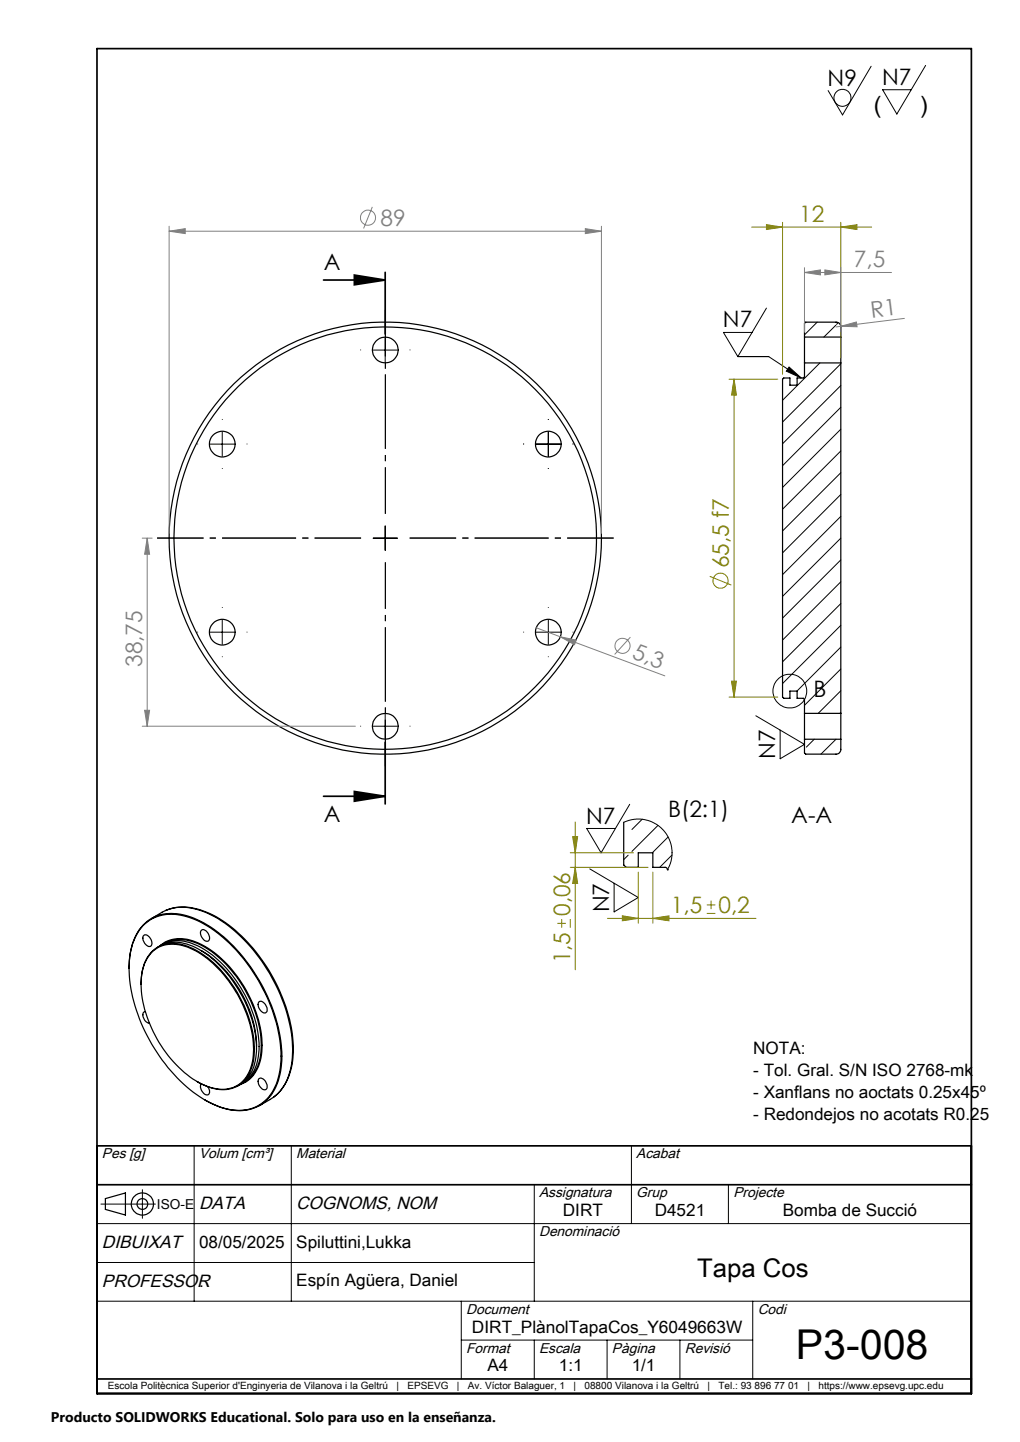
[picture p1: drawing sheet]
<svg xmlns="http://www.w3.org/2000/svg" width="210mm" height="297mm" viewBox="0 0 210 297" stroke-linecap="round" stroke-linejoin="round" font-family="sans-serif">
<g fill="none" stroke="#000" stroke-width=".25">
<path d="M165.6 74.8v2.8l-.2 .3h-1.3v1.4h-1.5v-1.4h-1.2l-.3 .2v65.5l.3 .2h1.2v-1.5h1.5v1.5h1.3l.2 .3v2.8M165.6 69.4v5.4M165.6 69.4v-2.8l.3-.2h6.2a.96 .96 0 0 1 1 .9v2.1M165.6 74.8h7.5M165.6 69.4h7.5M173.1 69.4v5.4M173.1 74.8v72.1M165.6 146.9v5.4M165.6 152.3v2.8l.3 .2h6.2a.96 .96 0 0 0 1-1v-2M165.6 146.9h7.5M165.6 152.3h7.5M173.1 146.9v5.4"/>
<path d="M128.4 169.4v8.7l.5 .5h2.5v-3h3v3h2.6l.3 .3 .1 .2M137.4 179.1h.1M26.6 199.5a12.2 12.2 0 0 1 3.3-9.4 8.9 8.9 0 0 1 9.3-1.3 27.9 27.9 0 0 1 13.6 12.2 31.4 31.4 0 0 1 5.2 18.1 10.8 10.8 0 0 1-4.2 8.4 10 10 0 0 1-9.8 0l-1.8-.9M29.5 190.6a8.8 8.8 0 0 1 9.6-1.6 27.7 27.7 0 0 1 13 11.2 32.7 32.7 0 0 1 5.8 18.1 11.3 11.3 0 0 1-3.8 8.8 9.6 9.6 0 0 1-10.1 .3 30.1 30.1 0 0 1-13.2-13.2 29 29 0 0 1-4-17.8 11.4 11.4 0 0 1 2.7-5.8zM29.6 192.7a1 1 0 0 1 1.4 .7 .86 .86 0 0 1 .3 .9 .86 .86 0 0 1-.7 .6 1.84 1.84 0 0 1-1-2.2zM31.2 189.2l2.2-1.3a9.7 9.7 0 0 1 8.7-.1 28.6 28.6 0 0 1 12.4 11.1 31.7 31.7 0 0 1 5.7 18.9 10.8 10.8 0 0 1-3.9 8.2M31.2 196.2a6.8 6.8 0 0 1 7.9-.9 23.4 23.4 0 0 1 11.3 12.6 17.3 17.3 0 0 1 1.1 12.5 6.2 6.2 0 0 1-8.2 3.6 20.5 20.5 0 0 1-10.6-9.3 22.4 22.4 0 0 1-3.5-13.9 8.1 8.1 0 0 1 2-4.6zM32.5 195.1a7.5 7.5 0 0 1 7.8 .1 25.1 25.1 0 0 1 11.8 15.5 13.9 13.9 0 0 1-.5 10.5 6.2 6.2 0 0 1-2.6 2.5M32.9 194.8a7.1 7.1 0 0 1 8-.6 24.1 24.1 0 0 1 11.6 13.6 17.3 17.3 0 0 1 .7 11.8 6.2 6.2 0 0 1-3.7 3.8M33.2 194.7a7.6 7.6 0 0 1 7.6 .1 25.1 25.1 0 0 1 11.3 14 15.9 15.9 0 0 1 .3 11.6 6.2 6.2 0 0 1-2.7 2.8M33.4 194.5a7.5 7.5 0 0 1 7.8 .1 25 25 0 0 1 11.1 13.2 17.3 17.3 0 0 1 .8 11.8 6.5 6.5 0 0 1-3.2 3.5M34.1 187.5a10.9 10.9 0 0 1 9.1 .7 31.3 31.3 0 0 1 13.5 14.1 27.9 27.9 0 0 1 3.4 16.9 10.3 10.3 0 0 1-3.8 6.8"/>
<path d="M41.4 191.7a1.01 1.01 0 0 1 1.5 .6 1.08 1.08 0 0 1-.1 1.5 1.65 1.65 0 0 1-1.4-2.1zM41.4 195.8a24.4 24.4 0 0 1 11.4 19.7M29 202.7a8.3 8.3 0 0 1 3.3-7.5 7.7 7.7 0 0 1 7.5 .2 25 25 0 0 1 11.4 14 16.4 16.4 0 0 1 .4 11 6.1 6.1 0 0 1-8.2 3.6l-2.8-1.2M29.9 208.3a.93 .93 0 0 0-.2 1.6l.4 .6 .7 .3M53.3 206.4a1 1 0 0 1 1.5 .7 .84 .84 0 0 1 .3 .9 .84 .84 0 0 1-.8 .6 1.82 1.82 0 0 1-1-2.2zM41.5 223.2a1.63 1.63 0 0 0 1.3 2.3 1.11 1.11 0 0 0 0-1.7M53.3 222.2a1.13 1.13 0 0 1 1.6 1 .83 .83 0 0 1-.4 1.3 1.74 1.74 0 0 1-1.2-2.3zM56.3 226l-2.9 1.7M21.7 246.9l4.1-1.2v4.6l-4.1-1.2z"/>
<circle cx="79.3" cy="72.1" r="2.66"/>
<circle cx="45.8" cy="91.5" r="2.64"/>
<circle cx="112.9" cy="91.5" r="2.65"/>
<circle cx="79.3" cy="110.8" r="43.5"/>
<circle cx="79.3" cy="110.8" r="44.5"/>
<circle cx="45.8" cy="130.2" r="2.64"/>
<circle cx="112.9" cy="130.2" r="2.65"/>
<circle cx="79.3" cy="149.6" r="2.65"/>
<circle cx="29.3" cy="248" r="1.11"/>
<circle cx="29.3" cy="248" r="2.28"/>
</g>
<g fill="none" stroke="#000" stroke-width=".21">
<path d="M179.4 13.6l-5.9 10.1-3-5M190.6 13.5l-6 10-2.9-5h5.9M76.8 72.1h5M79.3 69.6v5M151.9 73.4h6.4l6.7 4.5M154.8 68.5h-5.9l3 4.9M157.8 63.5l-5.9 9.9M162.5 75.6l2.5 2.3-3.1-1.5zM168.2 66.4l-2.6 2.6M168.8 74.8l-7.7 7.6M172.1 67l-2.5 2.4M172.5 66.5l-.3 .3"/>
<path d="M173.1 74.9l-12 12M173.1 79.4l-12 12M43.3 91.5h5M45.8 89v5M110.4 91.5h5M112.9 89v5M173.1 83.9l-12 12M173.1 88.4l-12 12M173.1 92.9l-12 12M173.1 97.4l-12 12M76.8 110.8h5M79.3 108.3v5"/>
<path d="M173.1 101.8l-12 12.1M173.1 106.4l-12 12M173.1 110.8l-12 12M173.1 115.3l-12 12M173.1 119.8l-12 12M43.3 130.2h5M45.8 127.7v5M110.4 130.2h5M112.9 127.7v5M173.1 124.3l-12 12M173.1 128.8l-12 12M173.1 133.3l-9 9"/>
<path d="M173.1 137.8l-7.5 7.5M76.8 149.6h5M79.3 147.1v5M155.6 147.4l10 5.9-5 3v-5.9M162.6 143.8h.1M167.6 152.3l-1.6 1.6M172.1 152.3l-3.1 3M173.1 142.3l-4.6 4.6M173.1 146.8l-.2 .1M121.4 179l10 5.9-5 2.9v-5.9M128.4 169.4l2.2-.7 2.1 .1 1.1 .3 1.3 .7 1.5 1.2 .7 .9 .6 1.1 .5 2.1-.3 2.3-.7 1.7M129.3 176.1l-.9 1"/>
<path d="M129.6 165.7l-5.8 9.9-3-5h5.9M131.4 178.5l-.1 .1M132.2 168.7l-2.1 2.1M135.5 170l-5.4 5.4M137.5 172.4l-3.2 3.2M138.4 176.1l-2.6 2.5M40 236v32M60 236v32M130 236v16M20 252h180M20.8 248h11.2M29.3 245v5.9"/>
<path d="M110 244v24M150 244v8M20 268h180M20 260h90M95 268v16M95 276h60M110 276v8M125 276v8M140 276v8M155 268v16"/>
<circle cx="173.4" cy="20.1" r="1.75"/>
<circle cx="162.6" cy="142.3" r="3.5"/>
</g>
<g fill="none" stroke="#808080" stroke-width=".21">
<path d="M34.8 47.6l3.3-.5v1zM34.8 46.6v63.3M34.8 47.6h89M76.7 42.6l-1.8 4.5M120.5 47.1l3.3 .5-3.3 .5zM123.8 46.6v63.3M165.6 56.1l3.3-.5v1zM165.6 55.1v13.3M165.6 56.1h18M169.8 55.6l3.3 .5-3.3 .5zM173.1 55.1v13.3M173.1 67.2l3.2-.9 .2 1z"/>
<path d="M173.1 67.2l-1 .1M186.2 65.6l-13.1 1.6M29.3 110.8h2M30.3 110.8l.5 3.4h-1zM30.3 110.8v38.8M110.4 129.3l5 1.9M115.4 131.2l3.2 .6-.3 1zM115.4 131.2l21.5 8M129.8 131.2l-3.3 3.6M29.3 149.6h43.9M29.8 146.3h1l-.5 3.3z"/>
<circle cx="75.8" cy="44.8" r="1.55"/>
<circle cx="128.2" cy="133" r="1.55"/>
</g>
<g fill="none" stroke="#808000" stroke-width=".21">
<path d="M154.8 46.8h24.7M157.8 46.3l3.3 .5-3.3 .5zM161.1 45.8v31.3M173.1 46.8l3.3-.5v1zM173.1 45.8v27.9M150.1 78.1h10M151.1 78.1l.5 3.3h-1zM151.1 78.1v65.5M146.1 118.7l4.5 1.8M150.1 143.6h10M150.6 140.3h1l-.5 3.3zM117.4 175.6h13"/>
<path d="M117.4 178.6h16M117.9 172.3h1l-.5 3.3zM118.4 178.6l.5 3.4h-1zM118.4 169.3v30.4M131.4 179.6v10.5M134.4 179.6v10.5M114.8 190.2h1.7M115.6 189.3v1.8M117.4 189.3v1.8M125.1 189.2h30.5M128.1 188.6l3.3 .6-3.3 .4zM134.4 189.2l3.3-.6v1z"/>
<path d="M145.5 188.1h1.8M145.5 186.4h1.8M146.4 185.5v1.8"/>
<circle cx="148.3" cy="119.6" r="1.55"/>
</g>
<path d="M20 10h180v277h-180zM66.6 57.7h12.7M73 56.7l6.3 1-6.3 1zM79.3 56.1v12.7M79.3 152.9v12.7M66.6 164h12.7M73 163l6.3 1-6.3 1zM20 236h180M20 244h180M20 284h180" fill="none" stroke="#000" stroke-width=".35"/>
<path d="M74.3 110.8h-42M79.3 105.8v-42M79.3 115.8v42M84.3 110.8h42" fill="none" stroke="#000" stroke-width=".21" stroke-dasharray="15.2 1.3 1.3 1.3" stroke-dashoffset="5.7" stroke-linecap="butt"/>
<g fill="none" stroke="#000" stroke-width=".21" stroke-dasharray="15.2 1.3 1.3 1.3" stroke-linecap="butt">
<path d="M74.3 72.1h-.1M79.3 67.1v-.2M79.3 77.1v.1M84.3 72.1h.2M40.8 91.4h-.2M45.8 86.4v-.1M45.8 96.4v.2M50.8 91.4h.1M107.9 91.4h-.2M112.9 86.4v-.1M112.9 96.4v.2M117.9 91.4h.1"/>
<path d="M40.8 130.2h-.2M45.8 125.2v-.2M45.8 135.2v.1M50.8 130.2h.1M107.9 130.2h-.2M112.9 125.2v-.2M112.9 135.2v.1M117.9 130.2h.1M74.3 149.6h-.1M79.3 144.6v-.2M79.3 154.6v.1M84.3 149.6h.2"/>
</g>
<g fill="#000">
<path d="M162.5 75.6l2.5 2.3-3.1-1.5z"/>
<path d="M73 56.7l6.3 1-6.3 1zM73 163l6.3 1-6.3 1z"/>
</g>
<g fill="#808000">
<path d="M128.1 188.6l3.3 .6-3.3 .4zM134.4 189.2l3.3-.6v1z"/>
<path d="M173.1 46.8l3.3-.5v1zM157.8 46.3l3.3 .5-3.3 .5z"/>
<path d="M151.1 78.1l.5 3.3h-1zM150.6 140.3h1l-.5 3.3zM117.9 172.3h1l-.5 3.3zM118.4 178.6l.5 3.4h-1z"/>
</g>
<g fill="#808080">
<path d="M173.1 67.2l3.2-.9 .2 1z"/>
<path d="M115.4 131.2l3.2 .6-.3 1z"/>
<path d="M34.8 47.6l3.3-.5v1zM120.5 47.1l3.3 .5-3.3 .5zM165.6 56.1l3.3-.5v1zM169.8 55.6l3.3 .5-3.3 .5z"/>
<path d="M30.3 110.8l.5 3.4h-1zM29.8 146.3h1l-.5 3.3z"/>
</g>
<text font-size="8.5" x="163.9" y="279.8">P3-008</text>
<text font-size="5.3" x="143.5" y="263">Tapa Cos</text>
<g font-size="4.8">
<text x="179.9" y="23.2">(</text>
<text x="189.5" y="23.2">)</text>
</g>
<g font-size="4.7">
<text x="170.4" y="17.6">N9</text>
<text x="181.6" y="17.5">N7</text>
<text x="66.6" y="55.6">A</text>
<text x="148.8" y="67.4">N7</text>
<text x="167.5" y="143.6">B</text>
<text x="159.6" y="156.4" transform="rotate(-90 159.6 156.4)">N7</text>
<text x="66.6" y="169.3">A</text>
<text x="120.7" y="169.6">N7</text>
<text x="137.5" y="168.3">B(2:1)</text>
<text x="162.9" y="169.5">A-A</text>
<text x="125.4" y="187.9" transform="rotate(-90 125.4 187.9)">N7</text>
</g>
<g font-size="4.7" fill="#808080">
<text x="78.3" y="46.5">89</text>
<text x="175.8" y="55.1">7,5</text>
<text x="179.5" y="65.5" transform="rotate(-7 179.5 65.5)">R1</text>
<text x="29.3" y="137.4" transform="rotate(-90 29.3 137.4)">38,75</text>
<text x="130" y="135.5" transform="rotate(21 130 135.5)">5,3</text>
</g>
<g font-size="4.7" fill="#808000">
<text x="164.5" y="45.7">12</text>
<text x="150.1" y="117" transform="rotate(-90 150.1 117)">65,5 f7</text>
<text x="117.4" y="188.6" transform="rotate(-90 117.4 188.6)">0,06</text>
<text x="138.1" y="188.1">1,5</text>
<text x="147.9" y="188.1">0,2</text>
<text x="117.4" y="198.4" transform="rotate(-90 117.4 198.4)">1,5</text>
</g>
<g font-size="3.7">
<text x="41" y="249">DATA</text>
<text x="61" y="249">COGNOMS, NOM</text>
<text x="21" y="257">DIBUIXAT</text>
<text x="21" y="265">PROFESSOR</text>
</g>
<g font-size="3.5">
<text x="155.1" y="217">NOTA:</text>
<text x="155.1" y="221.6">- Tol. Gral. S/N ISO 2768-mk</text>
<text x="155.1" y="226.1">- Xanflans no aoctats 0.25x45º</text>
<text x="155.1" y="230.6">- Redondejos no acotats R0.25</text>
<text x="115.9" y="250.5">DIRT</text>
<text x="134.8" y="250.5">D4521</text>
<text x="161.2" y="250.5">Bomba de Succió</text>
<text x="41" y="257">08/05/2025</text>
<text x="61" y="257">Spiluttini,Lukka</text>
<text x="41" y="265">.</text>
<text x="61" y="265">Espín Agüera, Daniel</text>
<text x="97.2" y="274.5">DIRT_PlànolTapaCos_Y6049663W</text>
<text x="100.3" y="282.5">A4</text>
<text x="115.1" y="282.5">1:1</text>
<text x="130.1" y="282.5">1/1</text>
</g>
<g font-size="2.9">
<text x="21" y="238.6">Pes [g]</text>
<text x="41" y="238.6">Volum [cm³]</text>
<text x="61" y="238.6">Material</text>
<text x="131" y="238.6">Acabat</text>
<text x="111" y="246.6">Assignatura</text>
<text x="131" y="246.6">Grup</text>
<text x="151" y="246.6">Projecte</text>
<text x="111" y="254.6">Denominació</text>
<text x="96" y="270.6">Document</text>
<text x="156" y="270.6">Codi</text>
<text x="96" y="278.6">Format</text>
<text x="111" y="278.6">Escala</text>
<text x="126" y="278.6">Pàgina</text>
<text x="141" y="278.6">Revisió</text>
<text x="10.5" y="292.9">Producto SOLIDWORKS Educational. Solo para uso en la enseñanza.</text>
</g>
<text font-size="2.8" x="32.3" y="249">ISO-E</text>
<g font-size="2.1">
<text x="22.2" y="286.1">Escola Politècnica Superior d'Enginyeria de Vilanova i la Geltrú</text>
<text x="81.6" y="286.1">|</text>
<text x="83.9" y="286.1">EPSEVG</text>
<text x="94.1" y="286.1">|</text>
<text x="96.3" y="286.1">Av. Víctor Balaguer, 1</text>
<text x="118.1" y="286.1">|</text>
<text x="120.3" y="286.1">08800 Vilanova i la Geltrú</text>
<text x="145.7" y="286.1">|</text>
<text x="147.9" y="286.1">Tel.: 93 896 77 01</text>
<text x="166.2" y="286.1">|</text>
<text x="168.5" y="286.1">https://www.epsevg.upc.edu</text>
</g>
</svg>
